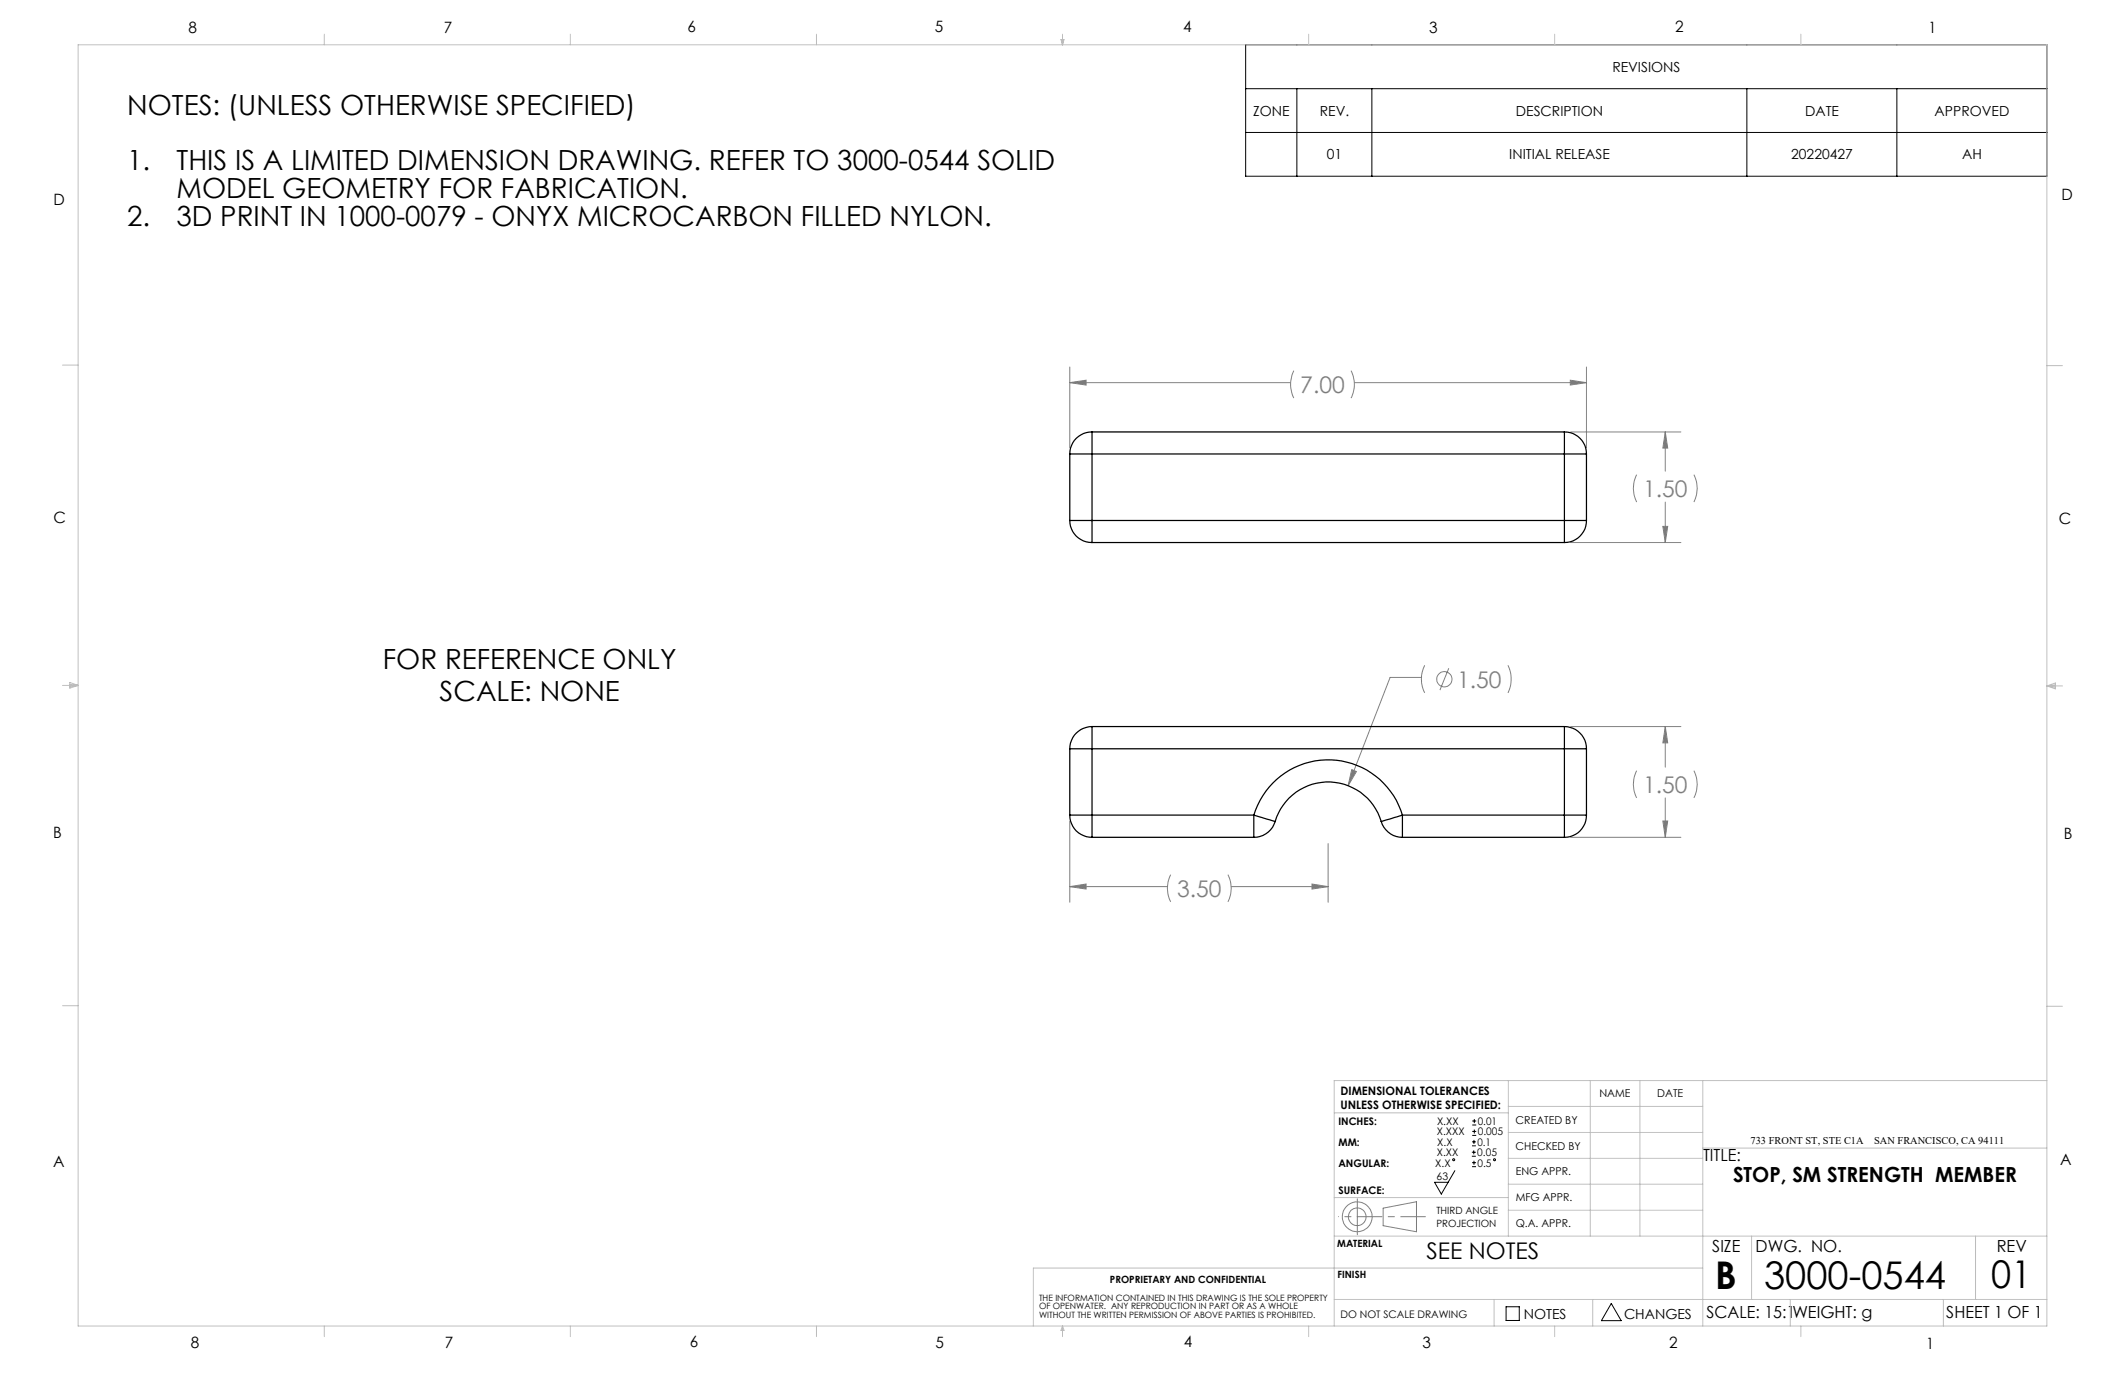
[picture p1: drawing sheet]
<svg xmlns="http://www.w3.org/2000/svg" width="432mm" height="279mm" viewBox="0 0 432 279" stroke-linecap="round" stroke-linejoin="round" font-family="sans-serif">
<g fill="none" stroke="#808080" stroke-width=".2">
<path d="M217.4 77.8l3.3-.5v.9zM217.4 74.6v16.4M217.4 77.8h44.9M262.9 75.3a6.4 6.4 0 0 0 0 5.6M274.5 75.3a6.1 6.1 0 0 1 0 5.6M275.2 77.8h47.2M319.1 77.3l3.3 .5-3.3 .4zM322.4 74.6v16.4M319.2 87.8h22.4M332.6 96.4a6.1 6.1 0 0 0 0 5.6M338.4 87.8l.5 3.3h-1zM338.4 87.8v7.9"/>
<path d="M344.2 96.4a6.1 6.1 0 0 1 0 5.6M319.2 110.2h22.4M337.9 107h1l-.5 3.2zM338.4 102v8.2M288.8 137.7h-6.3l-8.6 22M289.5 135.2a6.2 6.2 0 0 0 0 5.6M294.4 135.8l-1.8 4.4M306.4 135.2a6.5 6.5 0 0 1 0 5.6M274.7 156.4l.9 .4-1.7 2.9zM319.2 147.6h22.4M332.6 156.6a6.1 6.1 0 0 0 0 5.5M338.4 147.6l.5 3.4h-1z"/>
<path d="M338.4 147.6v8.3M344.2 156.6a6.1 6.1 0 0 1 0 5.5M217.4 166.9v16.4M237.9 177.7a6.1 6.1 0 0 0 0 5.6M249.5 177.7a6.1 6.1 0 0 1 0 5.6M266.6 179.6l3.3 .6-3.3 .5zM269.9 171.4v11.9M319.2 170.1h22.4M337.9 166.8h1l-.5 3.3zM338.4 162.1v8M217.4 180.2l3.3-.6v1.1zM217.4 180.2h19.8"/>
<path d="M250.2 180.2h19.7M281.1 245.5l6.7-1.3v6.1l-6.7-1.2z"/>
<circle cx="293.5" cy="138" r="1.56"/>
<circle cx="275.8" cy="247.3" r="1.8"/>
<circle cx="275.8" cy="247.3" r="3"/>
</g>
<g fill="none" stroke="#000" stroke-width=".2">
<path d="M253.1 9.1h162.8v26.7h-162.8zM253.1 18h162.8M263.5 18v17.8M278.8 18v17.8M355 18v17.8M385.4 18v17.8M253.1 26.9h162.8M295.6 237.9l-2.7 4.7-1.4-2.4h2.8M299.1 234.9h.8M299.1 234.1h.8M299.1 232.8h.8M299.1 232h.8"/>
<path d="M299.1 237.1h.8M299.1 236.3h.8M299.2 228.6h.8M299.2 227.8h.8M299.2 230.7h.8M299.2 229.9h.8M299.5 233.8v.8M299.5 231.6v.8M299.5 235.9v.8M299.6 227.4v.8M299.6 229.5v.8M306 265.5h2.7v2.8h-2.7z"/>
<path d="M327.4 264.9l2 3.5h-4z"/>
<circle cx="295.4" cy="235.7" r=".2"/>
<circle cx="303.7" cy="235.7" r=".2"/>
</g>
<path d="M275.8 247.2h13.8" fill="none" stroke="#808080" stroke-width=".2" stroke-dasharray="15.2 1.3 1.3 1.3" stroke-dashoffset="10.2"/>
<path d="M275.8 247.2v-3.6M275.8 247.2v3.7" fill="none" stroke="#808080" stroke-width=".2" stroke-dasharray="15.2 1.3 1.3 1.3"/>
<path d="M275.8 247.2h-3.8" fill="none" stroke="#808080" stroke-width=".2" stroke-dasharray="15.2 1.3 1.3 1.3" stroke-dashoffset="15.2"/>
<g fill="none" stroke="#c0c0c0" stroke-width=".2">
<path d="M15.9 9.1h400v260.4h-400zM65.9 6.9v2.2M115.9 6.9v2.2M165.9 6.9v2.2M215.6 8h.6l-.3 1.1zM215.7 8l.2 1.1M215.9 6.9v2.2M216 8l-.1 1.1M265.9 6.9v2.2M315.9 6.9v2.2M365.9 6.9v2.2M12.7 74.2h3.2"/>
<path d="M415.9 74.3h3.2M12.7 139.3h3.2M14.2 139.1l1.7 .2M14.2 138.7l1.7 .6-1.7 .5zM15.9 139.3l-1.7 .3M415.9 139.4h3.2M415.9 139.4l1.8-.6v1.2zM415.9 139.4l1.8 .3M417.7 139.2l-1.8 .2M12.7 204.4h3.2M306.5 219.6v31.6M323.1 219.6v31.6"/>
<path d="M333.2 219.6v31.6M346 219.6v49.9M415.9 204.5h3.2M415.9 219.6h-144.8v49.9M271.1 226.1h35.4M306.5 235.4h39.5M306.5 230.1h39.5M306.5 224.8h39.5M346 233.3h69.9M271.1 251.2h144.8M271.1 243.3h35.4M306.5 245.9h39.5"/>
<path d="M306.5 240.6h39.5M346 257.7h-136v11.8M355.9 251.2v12.9M401.4 251.2v12.9M65.9 269.5v2.1M115.9 269.5v2.1M165.9 269.5v2.1M215.9 269.5v2.1M215.9 269.5l.3 .8h-.6zM265.9 269.5v2.1M271.1 264.1h144.8M303.6 264.1v5.4"/>
<path d="M315.9 269.5v2.1M323.6 264.1v5.4M363.8 264.1v5.4M365.9 269.5v2.1M394.9 264.1v5.4"/>
</g>
<path d="M217.4 180.2l3.3-.6v1.1zM266.6 179.6l3.3 .6-3.3 .5zM274.7 156.4l-.8 3.3 1.7-2.9zM338.4 147.6l.5 3.4h-1zM337.9 166.8h1l-.5 3.3zM217.4 77.8l3.3-.5v.9zM319.1 77.3l3.3 .5-3.3 .4zM338.4 87.8l.5 3.3h-1zM337.9 107h1l-.5 3.2z" fill="#808080"/>
<g fill="none" stroke="#000" stroke-width=".25">
<path d="M217.4 92.3h4.5M217.4 92.3v13.5M221.9 87.8v4.5M221.9 87.8a4.5 4.5 0 0 0-4.5 4.5M221.9 92.3v13.5M221.9 92.3h96M221.9 87.8h96M317.9 87.8v4.5M317.9 87.8a4.5 4.5 0 0 1 4.5 4.5M317.9 92.3h4.5M317.9 92.3v13.5M322.4 92.3v13.5"/>
<path d="M217.4 105.8h4.5M217.4 105.8a4.5 4.5 0 0 0 4.5 4.4M221.9 105.8v4.4M221.9 105.8h96M221.9 110.2h96M317.9 105.8h4.5M317.9 105.8v4.4M322.4 105.8a4.5 4.5 0 0 1-4.5 4.4M217.4 152.2h4.5M217.4 152.2v13.4M221.9 147.6v4.6M221.9 147.6a4.5 4.5 0 0 0-4.5 4.6"/>
<path d="M221.9 152.2h96M221.9 152.2v13.4M221.9 147.6h96M317.9 147.6v4.6M317.9 147.6a4.5 4.5 0 0 1 4.5 4.6M317.9 152.2h4.5M317.9 152.2v13.4M322.4 152.2v13.4M217.4 165.6h4.5M217.4 165.6a4.5 4.5 0 0 0 4.5 4.5M221.9 165.6v4.5M221.9 165.6h32.9"/>
<path d="M221.9 170.1h32.9M254.8 165.6a15.8 15.8 0 0 1 15.1-11.2 15.8 15.8 0 0 1 15.1 11.2M254.8 165.6l4.3 1.3M254.8 165.6v4.5M259.1 166.9a11.2 11.2 0 0 1 10.8-8 11.2 11.2 0 0 1 10.8 8M259.1 166.9a4.5 4.5 0 0 1-4.3 3.2M280.7 166.9a4.5 4.5 0 0 0 4.3 3.2M285 165.6l-4.3 1.3M285 165.6v4.5M285 165.6h32.9M285 170.1h32.9M317.9 165.6v4.5"/>
<path d="M317.9 165.6h4.5M322.4 165.6a4.5 4.5 0 0 1-4.5 4.5"/>
</g>
<g font-size="7.8">
<text x="348.5" y="261.9">B</text>
<text x="358.5" y="261.9">3000-0544</text>
<text x="404.6" y="261.8">01</text>
</g>
<g font-size="5.6">
<text x="25.9" y="23.3">NOTES: (UNLESS OTHERWISE SPECIFIED)</text>
<text x="25.9" y="34.6">1.</text>
<text x="35.9" y="34.6">THIS IS A LIMITED DIMENSION DRAWING. REFER TO 3000-0544 SOLID</text>
<text x="35.9" y="40.3">MODEL GEOMETRY FOR FABRICATION.</text>
<text x="25.9" y="45.9">2.</text>
<text x="35.9" y="45.9">3D PRINT IN 1000-0079 - ONYX MICROCARBON FILLED NYLON.</text>
<text x="77.8" y="135.9">FOR REFERENCE ONLY</text>
<text x="89.3" y="142.5">SCALE: NONE</text>
</g>
<g font-size="4.7" fill="#808080">
<text x="264.2" y="79.9">7.00</text>
<text x="333.9" y="101">1.50</text>
<text x="296.1" y="139.7">1.50</text>
<text x="333.9" y="161.1">1.50</text>
<text x="239.2" y="182.2">3.50</text>
</g>
<text font-size="4.7" x="289.8" y="255.9">SEE NOTES</text>
<text font-size="4.2" x="352.1" y="240.3">STOP, SM STRENGTH MEMBER</text>
<g font-size="3.4">
<text x="346.1" y="235.9">TITLE:</text>
<text x="347.9" y="254.3">SIZE</text>
<text x="356.7" y="254.4">DWG. NO.</text>
<text x="405.7" y="254.5">REV</text>
<text x="346.8" y="267.9">SCALE: 15:1WEIGHT: g</text>
<text x="395.5" y="267.9">SHEET 1 OF 1</text>
</g>
<g font-size="3.2">
<text x="38.3" y="6.7">8</text>
<text x="90.2" y="6.7">7</text>
<text x="139.7" y="6.5">6</text>
<text x="190" y="6.5">5</text>
<text x="240.4" y="6.5">4</text>
<text x="290.4" y="6.7">3</text>
<text x="340.4" y="6.5">2</text>
<text x="391.9" y="6.7">1</text>
<text x="10.9" y="41.6">D</text>
<text x="418.9" y="40.7">D</text>
<text x="10.9" y="106.3">C</text>
<text x="418.4" y="106.4">C</text>
<text x="10.8" y="170.2">B</text>
<text x="419.4" y="170.6">B</text>
<text x="10.8" y="237.2">A</text>
<text x="418.6" y="236.8">A</text>
<text x="38.8" y="273.8">8</text>
<text x="90.4" y="273.8">7</text>
<text x="140.2" y="273.8">6</text>
<text x="190.1" y="273.9">5</text>
<text x="240.5" y="273.8">4</text>
<text x="289" y="273.9">3</text>
<text x="339.1" y="273.8">2</text>
<text x="391.4" y="274.1">1</text>
</g>
<g font-size="2.8">
<text x="327.6" y="14.6">REVISIONS</text>
<text x="254.6" y="23.5">ZONE</text>
<text x="268.2" y="23.5">REV.</text>
<text x="308" y="23.5">DESCRIPTION</text>
<text x="366.8" y="23.5">DATE</text>
<text x="393.1" y="23.5">APPROVED</text>
<text x="269.6" y="32.4">01</text>
<text x="306.7" y="32.4">INITIAL RELEASE</text>
<text x="364" y="32.4">20220427</text>
<text x="398.7" y="32.4">AH</text>
<text x="309.6" y="268">NOTES</text>
<text x="330" y="268">CHANGES</text>
</g>
<g font-size="2.4">
<text x="272.4" y="222.5">DIMENSIONAL TOLERANCES</text>
<text x="272.4" y="225.3">UNLESS OTHERWISE SPECIFIED:</text>
</g>
<g font-size="2.2">
<text x="325" y="222.9">NAME</text>
<text x="336.8" y="222.9">DATE</text>
<text x="308" y="233.6">CHECKED BY</text>
<text x="308" y="228.4">CREATED BY</text>
<text x="308" y="238.8">ENG APPR.</text>
<text x="308" y="244">MFG APPR.</text>
<text x="308" y="249.3">Q.A. APPR.</text>
</g>
<g font-size="2.1">
<text x="272" y="228.6">INCHES:</text>
<text x="272" y="232.8">MM:</text>
<text x="292" y="230.7">X.XXX</text>
<text x="292" y="228.6">X.XX</text>
<text x="292.1" y="232.8">X.X</text>
<text x="300.2" y="232.8">0.1</text>
<text x="300.3" y="228.6">0.01</text>
<text x="300.3" y="230.7">0.005</text>
<text x="355.7" y="232.4">733 FRONT ST, STE C1A</text>
<text x="380.8" y="232.4">SAN FRANCISCO, CA 94111</text>
<text x="272" y="237">ANGULAR:</text>
<text x="291.6" y="237">X.X</text>
<text x="291.9" y="239.8">63</text>
<text x="292" y="234.9">X.XX</text>
<text x="300.2" y="234.9">0.05</text>
<text x="300.2" y="237">0.5</text>
<text x="272" y="242.6">SURFACE:</text>
<text x="272.4" y="267.8">DO NOT SCALE DRAWING</text>
</g>
<g font-size="2">
<text x="291.9" y="246.8">THIRD ANGLE</text>
<text x="291.9" y="249.3">PROJECTION</text>
<text x="271.7" y="253.4">MATERIAL</text>
<text x="225.5" y="260.6">PROPRIETARY AND CONFIDENTIAL</text>
<text x="271.8" y="259.7">FINISH</text>
</g>
<g font-size="1.8">
<text x="211.1" y="264.3">THE INFORMATION CONTAINED IN THIS DRAWING IS THE SOLE PROPERTY</text>
<text x="211.1" y="266.1">OF OPENWATER. ANY REPRODUCTION IN PART OR AS A WHOLE</text>
<text x="211.1" y="267.8">WITHOUT THE WRITTEN PERMISSION OF ABOVE PARTIES IS PROHIBITED.</text>
</g>
</svg>
